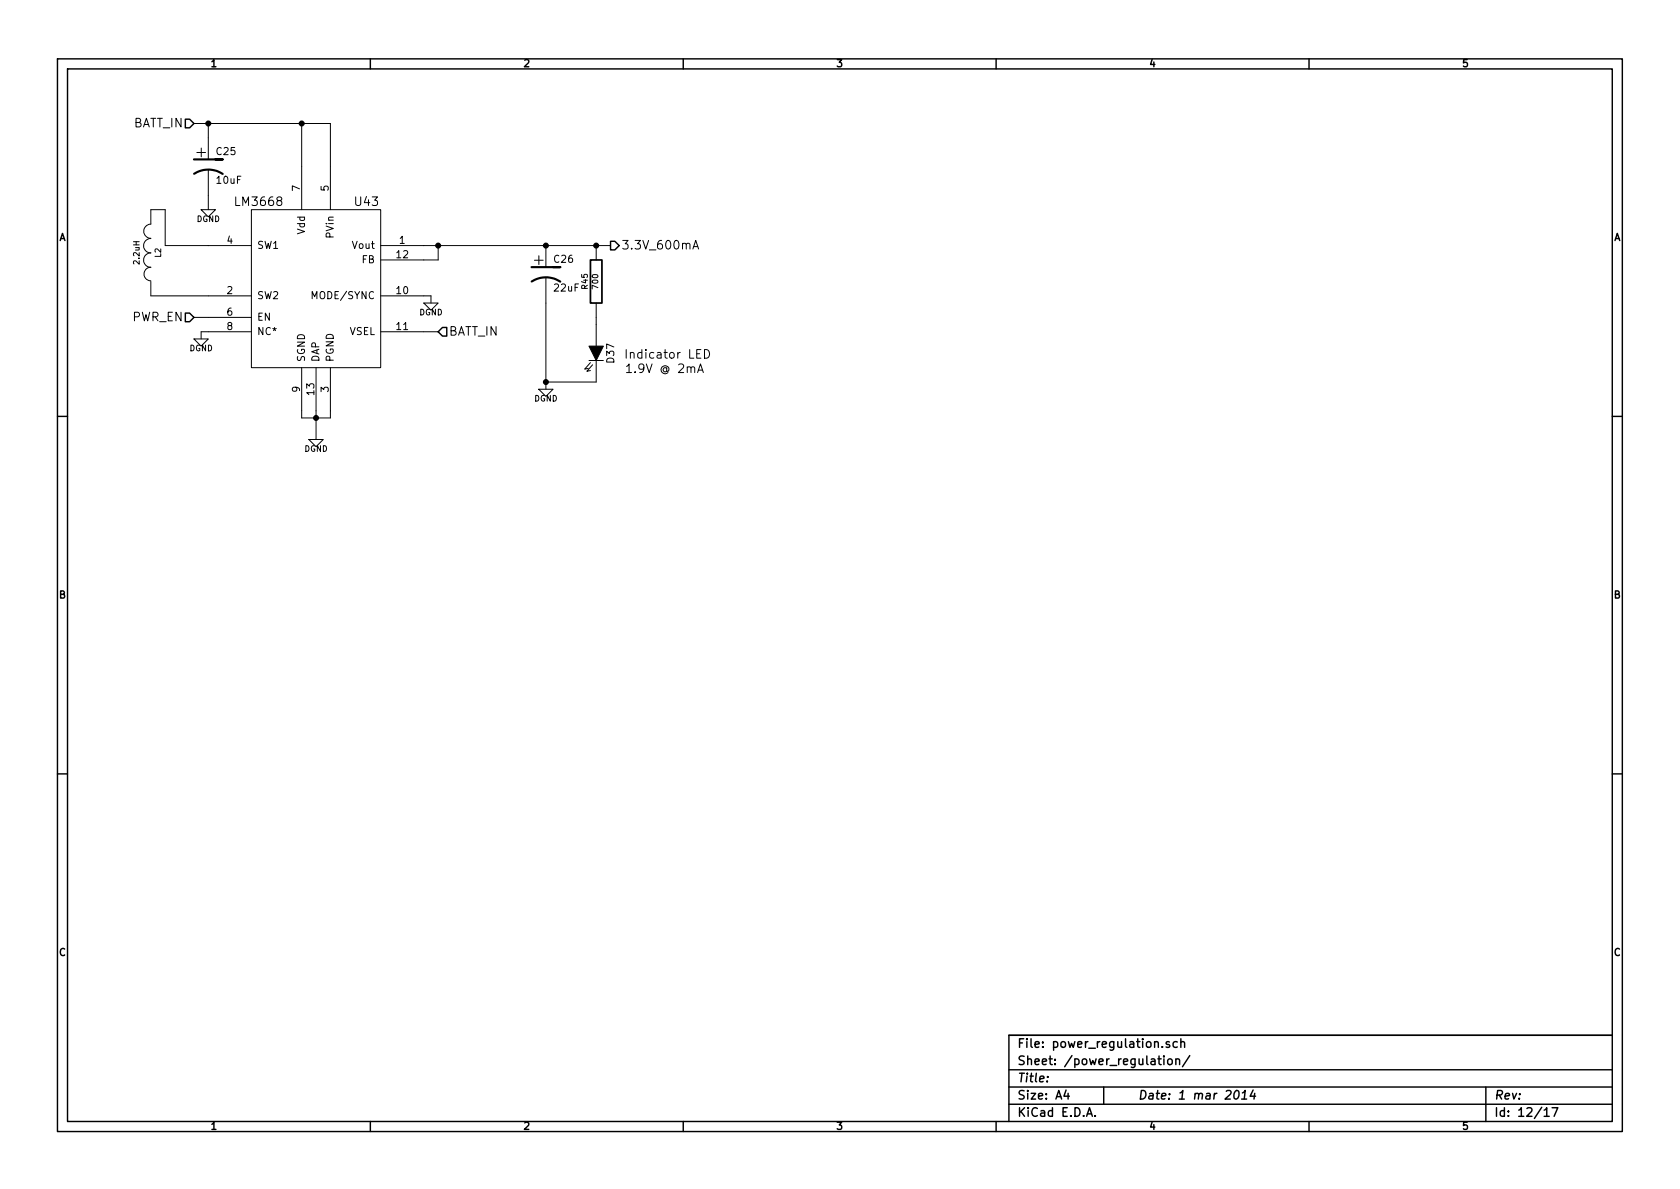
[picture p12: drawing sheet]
<svg xmlns="http://www.w3.org/2000/svg" width="297mm" height="210mm" viewBox="0 0 297 210" stroke-linecap="round" stroke-linejoin="round" font-family="sans-serif">
<g fill="none" stroke="#000" stroke-width=".25">
<path d="M10.2 10.4h276.6v189.7h-276.6zM11.9 12.2h273.2v186.1h-273.2zM65.5 10.4v1.8M120.8 10.4v1.8M176.1 10.4v1.8M231.4 10.4v1.8M32.8 21.1h.7l.8 .7-.8 .8h-.7zM32.8 55.4h.7l.8 .7-.8 .8h-.7zM78.2 57.9h.8v1.5h-.8l-.7-.7zM107.9 42.7h.8l.8 .7-.8 .8h-.8zM10.2 73.6h1.7M285.1 73.6h1.7"/>
<path d="M10.2 136.8h1.7M285.1 136.8h1.7M65.5 198.3v1.8M120.8 198.3v1.8M176.1 198.3v1.8M178.4 189.2h106.7M178.4 195.3h106.7M178.4 192.2h106.7M185.2 190.4v.1M188.5 192.8l-.4 1h1M188.8 193.3v1.1M192.1 197.4l.5-1.5 .5 1.5"/>
<path d="M192.3 197h.7M193.6 197.3v.1M195.1 192.2v3.1M204.7 187.2h.6M204.9 186.7v1.4l.4 .2M205.5 185.1v.1M205.8 186.7v.2M205.8 187.2v1.1M206.5 187.4l.3-.2 .4 .2v.7l-.2 .2-.5-.2zM206.8 184.3l-.4-.1-.2 .2v.2l.6 .2v.3h-.6M207.9 187.4l.1-.1a.36 .36 0 0 1 .6 .2v.8M207.9 187.2v1.1"/>
<path d="M208.2 184.3a.48 .48 0 0 0-.7 0v.8l.2 .1 .5-.1M208.8 184.3h.1a.36 .36 0 0 1 .5 .1v.8M208.8 183.7v1.5M210.4 186.7l-1.3 1.9M218.4 193l.4-.2a.88 .88 0 0 1-.3 1.6l-.3-.3a1.19 1.19 0 0 1 .2-1.1zM219.5 194.4h.9M219.7 193.3l.5-.5-.2 1.6M221.6 192.8l-.6 1h1M221.8 193.3l-.1 1.1M231.4 198.3v1.8M262.7 192.2v6.1M273 196.3l.5-.4v1.5"/>
<path d="M273 197.4h.9M274.4 195.9h1l-.6 1.5M285.1 183.1h-106.7v15.2"/>
</g>
<path d="M104.4 46h2v7.6h-2z" fill="none" stroke="#000" stroke-width=".3"/>
<g fill="none" stroke="#000" stroke-width=".18">
<path d="M26.7 39.6a1.24 1.24 0 0 0-1.3 1.3 1.24 1.24 0 0 0 1.3 1.2M26.7 39.6v-2.5h2.5v6.3h15.2M34.3 21.8h24.1v15.3M35.6 37.1h2.5l-1.3 1.2zM36.8 21.8v6.4M36.8 30v7.1M44.4 37.1h22.9v27.9h-22.9zM53.3 21.8v15.3M26.7 42.2a1.27 1.27 0 0 0-1.3 1.3 1.27 1.27 0 0 0 1.3 1.2 1.27 1.27 0 0 0-1.3 1.3 1.27 1.27 0 0 0 1.3 1.3 1.19 1.19 0 0 0-1.2 1.2 1.19 1.19 0 0 0 1.2 1.2M26.7 49.8v2.5h17.7M34.3 59.9h2.5l-1.2 1.3zM34.3 56.1h10.1"/>
<path d="M44.4 58.7h-8.8v1.2M67.3 43.4h40.6M67.3 52.3h8.9v1.3M67.3 58.7h10.2M74.9 53.6h2.6l-1.3 1.3zM77.5 43.4v2.6h-10.2M96.5 43.4v3.8M96.5 49v19.8M105.4 43.4v2.6M105.4 53.6v7.6M122.5 44l.5-1.5 .5 1.5M122.6 43.6h.8"/>
<path d="M53.3 65v8.9h5.1v-8.9M54.6 77.7h2.5l-1.2 1.3zM55.9 65v12.7M95.2 68.8h2.6l-1.3 1.3zM104.1 63.7h2.6M104.4 64.1l-1 1.2 .6-.2M104.8 64.5l-1 1.2 .6-.2M105.4 63.7v3.9h-8.9M110.7 61.8v1.5M123.3 65.9l.6-1.5 .5 1.5M123.5 65.5h.7M124.6 61.8a.77 .77 0 0 1 .9 .8 .77 .77 0 0 1-.9 .7z"/>
</g>
<path d="M34.3 28.2h5.1h-1.3M34.3 30.7a4.6 4.6 0 0 1 5.1 .1M94 47.2h5.1h-1.3M94 49.8a4.6 4.6 0 0 1 5.1 0" fill="none" stroke="#000" stroke-width=".38"/>
<g fill="#000" stroke="#000" stroke-width=".25">
<circle cx="36.8" cy="21.8" r=".41"/>
<circle cx="53.3" cy="21.8" r=".41"/>
<circle cx="77.5" cy="43.4" r=".41"/>
<circle cx="96.5" cy="43.4" r=".41"/>
<circle cx="105.4" cy="43.4" r=".41"/>
<circle cx="55.9" cy="73.9" r=".41"/>
<circle cx="96.5" cy="67.6" r=".41"/>
</g>
<path d="M104.1 61.2h2.6l-1.3 2.5z" fill="#000" stroke="#000" stroke-width=".18"/>
<g font-size="2.8">
<text x="34.7" y="27.9">+</text>
<text x="94.4" y="47">+</text>
</g>
<g font-size="2.1">
<text x="23.4" y="22.6">BATT_IN</text>
<text x="41.8" y="36.5">LM3668</text>
<text x="62.8" y="36.5">U43</text>
<text x="109.9" y="44.2">3.3V_600mA</text>
<text x="23.3" y="56.9">PWR_EN</text>
<text x="79.4" y="59.4">BATT_IN</text>
<text x="111.9" y="63.5">Indicator LED</text>
<text x="110.5" y="66">1.9V @ 2mA</text>
<text x="179.9" y="185.4">File: power_regulation.sch</text>
<text x="179.9" y="191.5">Title:</text>
<text x="179.9" y="188.4">Sheet: /power_regulation/</text>
<text x="179.9" y="197.6">KiCad E.D.A.</text>
<text x="179.9" y="194.5">Size: A4</text>
<text x="201.2" y="194.5">Date: 1 mar 2014</text>
<text x="264.2" y="194.5">Rev:</text>
<text x="264.2" y="197.6">Id: 12/17</text>
</g>
<g font-size="1.8">
<text x="37.3" y="11.9">1</text>
<text x="92.7" y="11.9">2</text>
<text x="148" y="11.9">3</text>
<text x="203.3" y="11.9">4</text>
<text x="258.6" y="11.9">5</text>
<text x="38.3" y="27.5">C25</text>
<text x="38.4" y="32.6">10uF</text>
<text x="53.1" y="33.8" transform="rotate(-90 53.1 33.8)">7</text>
<text x="58.2" y="33.8" transform="rotate(-90 58.2 33.8)">5</text>
<text x="54" y="41.4" transform="rotate(-90 54 41.4)">Vdd</text>
<text x="10.4" y="42.7">A</text>
<text x="40.2" y="43.2">4</text>
<text x="45.5" y="44.1">SW1</text>
<text x="59.1" y="42" transform="rotate(-90 59.1 42)">PVin</text>
<text x="62.4" y="44.1">Vout</text>
<text x="63.9" y="46.6">FB</text>
<text x="70.2" y="45.7">12</text>
<text x="70.6" y="43.2">1</text>
<text x="98" y="46.5">C26</text>
<text x="285.3" y="42.7">A</text>
<text x="40.2" y="52.1">2</text>
<text x="45.5" y="53">SW2</text>
<text x="55.6" y="53">MODE/SYNC</text>
<text x="70.2" y="52.1">10</text>
<text x="98.1" y="51.6">22uF</text>
<text x="40.2" y="55.9">6</text>
<text x="40.2" y="58.4">8</text>
<text x="45.5" y="56.8">EN</text>
<text x="45.5" y="59.3">NC*</text>
<text x="61.7" y="59.3">VSEL</text>
<text x="70.2" y="58.4">11</text>
<text x="54" y="64" transform="rotate(-90 54 64)">SGND</text>
<text x="56.5" y="64" transform="rotate(-90 56.5 64)">DAP</text>
<text x="59.1" y="64" transform="rotate(-90 59.1 64)">PGND</text>
<text x="108.7" y="64.1" transform="rotate(-90 108.7 64.1)">D37</text>
<text x="53.1" y="69.3" transform="rotate(-90 53.1 69.3)">9</text>
<text x="55.6" y="69.8" transform="rotate(-90 55.6 69.8)">13</text>
<text x="58.2" y="69.3" transform="rotate(-90 58.2 69.3)">3</text>
<text x="10.4" y="105.9">B</text>
<text x="285.3" y="105.9">B</text>
<text x="10.4" y="169.1">C</text>
<text x="285.3" y="169.1">C</text>
<text x="37.3" y="199.8">1</text>
<text x="92.7" y="199.8">2</text>
<text x="148" y="199.8">3</text>
<text x="203.3" y="199.8">4</text>
<text x="258.6" y="199.8">5</text>
</g>
<g font-size="1.4">
<text x="34.7" y="39.3">DGND</text>
<text x="24.7" y="46.6" transform="rotate(-90 24.7 46.6)">2.2uH</text>
<text x="28.5" y="45.5" transform="rotate(-90 28.5 45.5)">L2</text>
<text x="104" y="51.1" transform="rotate(-90 104 51.1)">R45</text>
<text x="105.8" y="51" transform="rotate(-90 105.8 51)">700</text>
<text x="74.1" y="55.8">DGND</text>
<text x="33.5" y="62.1">DGND</text>
<text x="94.4" y="71">DGND</text>
<text x="53.8" y="79.9">DGND</text>
</g>
</svg>
